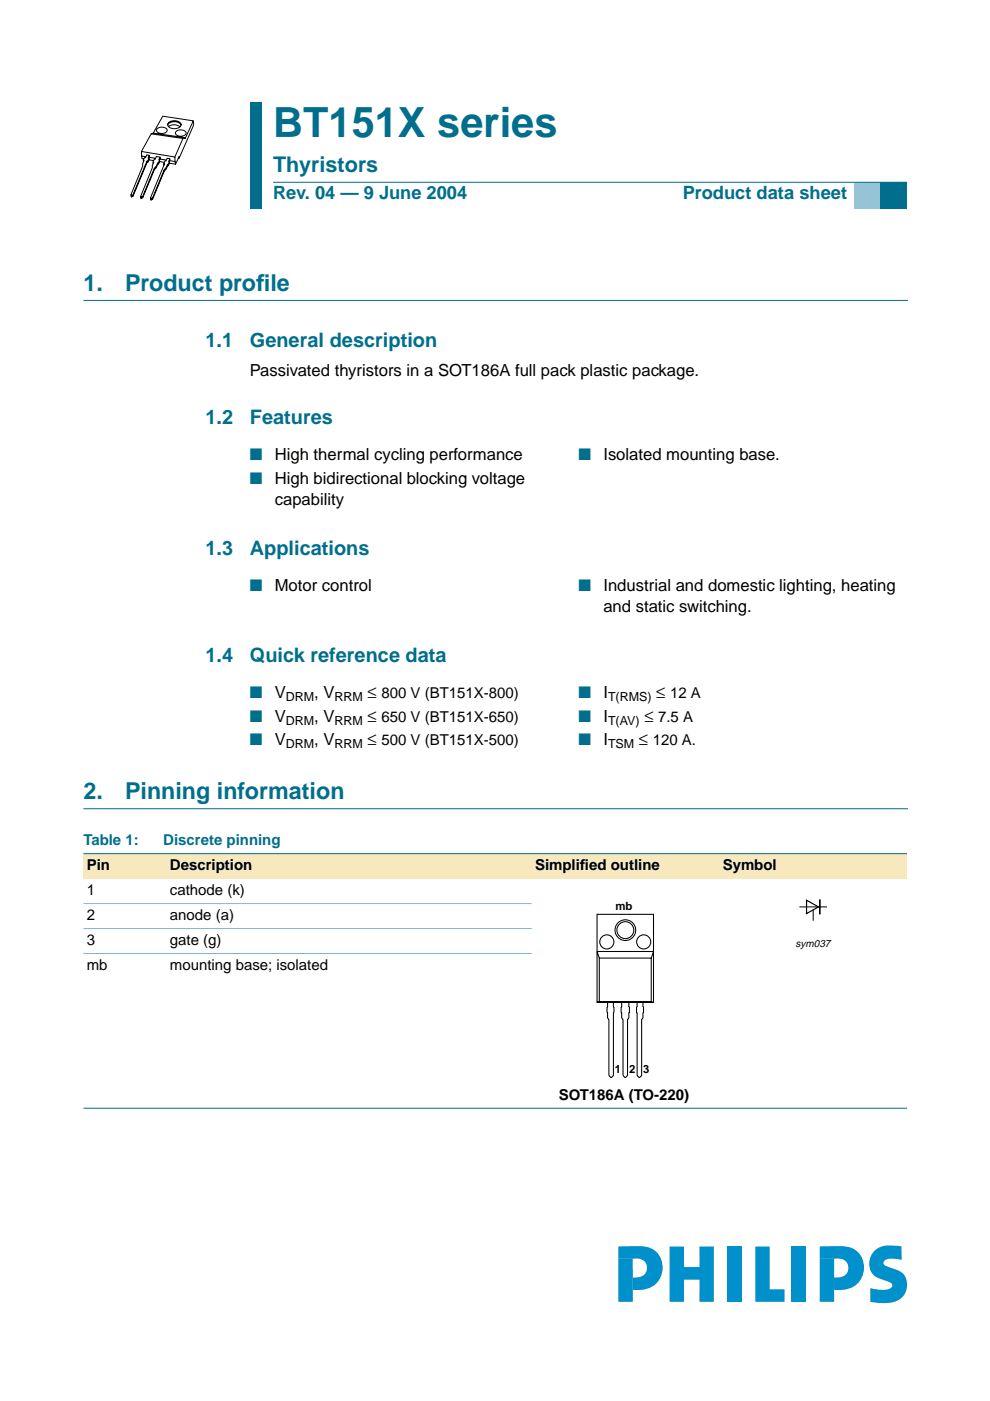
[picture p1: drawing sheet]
<svg xmlns="http://www.w3.org/2000/svg" width="210mm" height="297mm" viewBox="0 0 210 297" stroke-linecap="round" stroke-linejoin="round" font-family="sans-serif">
<g fill="#0090cb">
<path d="M173.8 264.3l2.2-.1a11.6 11.6 0 0 1 5.1 .6 4.8 4.8 0 0 1 1.8 5.7 4.8 4.8 0 0 1-5.2 3h-.8v-2.7a2.35 2.35 0 0 0 3-1.9 2 2 0 0 0-2.4-2.1l-3.7 .1z"/>
<path d="M173.8 266.9h3.1v9.1h-3.1z"/>
<path d="M185.1 265.5a5.1 5.1 0 0 1 4.7-1.4l1.3 .1 .1 2.9a4.9 4.9 0 0 0-3.6 .1 .67 .67 0 0 0-.3 .7 .67 .67 0 0 0 .5 .5 5.8 5.8 0 0 1 4 2.1 3.8 3.8 0 0 1-3.3 5.7l-1.8 .1-2.2-.3v-2.9a5.7 5.7 0 0 0 4.5-.1l.2-.5a.73 .73 0 0 0-.6-.7 5.5 5.5 0 0 1-3.7-1.9 3.8 3.8 0 0 1 .2-4.4z"/>
<path d="M142 264.3h3v4.3h3.3v-4.3h3.1v11.7h-3.1v-4.7h-3.3v4.7h-3z"/>
<path d="M154.2 264.3h3.1v11.7h-3.1z"/>
<path d="M167.9 264.3h3v11.7h-3z"/>
<path d="M160.1 264.3h3.1v9h3.1v2.7h-6.2z"/>
<path d="M131.1 264.3l2.2-.1a11.6 11.6 0 0 1 5.1 .6 4.8 4.8 0 0 1 1.8 5.7 4.8 4.8 0 0 1-5.2 3h-.8v-2.7a2.35 2.35 0 0 0 3-1.9 2 2 0 0 0-2.4-2.1l-3.7 .1z"/>
<path d="M131.1 266.9h3.1v9.1h-3.1z"/>
</g>
<path d="M17.7 63.7h174.7M17.7 171.5h174.7" fill="none" stroke="#006e8c" stroke-width=".21"/>
<g fill="#006e8c">
<path d="M53 21.7h2.4v10.2h-2.4z" fill-rule="evenodd"/>
<path d="M53 31.9h2.4v6.7h-2.4z" fill-rule="evenodd"/>
<path d="M53 38.6h2.4v5.7h-2.4z" fill-rule="evenodd"/>
</g>
<path d="M181 38.6h5.7v5.7h-5.7z" fill-rule="evenodd" fill="#96c4d6"/>
<path d="M186.7 38.6h5.6v5.7h-5.6z" fill-rule="evenodd" fill="#006e8c"/>
<path d="M57.9 38.6h134.4z" fill="#006e8c" stroke="#006e8c" stroke-width=".21"/>
<g fill="none" stroke="#000" stroke-width=".21">
<path d="M30 33.1l.9 .1M30.4 34h.1l-.1 .4M30.5 33.7l-.4-.1-.1-1.5 2.1-3.7 .4-.2 2-3.6 6.5 1-.1 1.2-2.9 6.7h-.2l-.6 1.3-1.3-.2M31.1 32.8l.6 .1-.1 1-.4 .6-3 7.1-.3 .2-.1-.5 2.5-6.1 .1-1.2zM31.2 34.2v.3M31.3 34.1v.3M31.6 33.9l1 .2M31.6 33.3l1.4 .3M31.7 32.9l-.3 .6 .2 .1-.3 .5-.1 .1-3 7.1-.3 .2-.1-.2M32.4 34.3l.2 .1-.1 .3M32.5 28.2l6.7 1-.4 .2-6.7-1M32.7 35.7v.3"/>
<path d="M33.1 35.2v.3M33.2 33.2l.7 .1-.1 1-1.1 1.7-2.5 6-.3 .1-.1-.5 2.5-6 .1-1.3zM33.3 27.4a1.4 1.4 0 0 1 2.1 .2 1.3 1.3 0 0 1-2.2 0zM33.4 34.5v.3M33.6 34.5v.3M33.8 34.3l1 .1M33.9 33.7l1.4 .2M33.9 33.3l-.2 .6 .1 .1-.7 1.2-.4 .4-2.5 6-.3 .3-.1-.3M34.7 34.7h.2l-.2 .4M34.8 36v.3M35.2 35.5v.4M35.4 33.6l.6 .1-.1 .9-1.1 1.7-2.5 6-.3 .1-.1-.5 2.8-6.8v-.4z"/>
<path d="M35.5 34.9v.3M35.6 26.5a1.77 1.77 0 0 1 2.8 0M35.7 34.8v.3M35.7 26.8a2.03 2.03 0 0 1 2.5 .1M35.8 25.9a1.72 1.72 0 0 1 2.6 .5 1.64 1.64 0 0 1-2.9 0zM36 33.7l-.2 .5 .1 .1-.7 1.2-.4 .5-2.5 6-.3 .2-.1-.3M37.1 33.3v.9l-1.1-.1M37.1 34.2l.1 .6M37.3 27.9a1.4 1.4 0 0 1 2.2 .3 1.3 1.3 0 0 1-2.3 0zM37.8 33.5l.2-.3v.3M38.8 29.4l-1.7 3.9-7.1-1.2M41 25.6l-1.8 3.8v-.2"/>
<path d="M27.9 41.5v.3M28.2 41.3v.3M29.9 41.9v.2M30.2 41.7v.3M32 42.2v.2M32.3 42v.3"/>
</g>
<g fill="#f7e8bd">
<path d="M17.7 181h17.6v5.3h-17.6z" fill-rule="evenodd"/>
<path d="M35.3 181h64.2v5.3h-64.2z" fill-rule="evenodd"/>
<path d="M99.5 181h13.2v5.3h-13.2z" fill-rule="evenodd"/>
<path d="M112.7 181h39.8v5.3h-39.8z" fill-rule="evenodd"/>
<path d="M152.5 181h39.8v5.3h-39.8z" fill-rule="evenodd"/>
</g>
<g fill="#006e8c" stroke="#006e8c" stroke-width=".21">
<path d="M17.7 181h174.6z"/>
<path d="M17.7 235h174.6z"/>
</g>
<g fill="#80b6c6" stroke="#80b6c6" stroke-width=".21">
<path d="M17.7 191.6h95z"/>
<path d="M17.7 196.9h95z"/>
<path d="M17.7 202.2h95z"/>
</g>
<g fill="none" stroke="#000" stroke-width=".22">
<path d="M126.6 193.9h12v18.6h-12zM127.1 203.1l-.5-1.4h12l-.5 1.4M127.1 203.1h11M127.1 212.4h11M127.1 203.1v9.3M127.1 212.4l-.5 .1M128.8 212.5v1h-.1v1.2h.1M130.1 212.5v1h.1v1.2h-.1v13.3l-.5 .5-.5-.5v-11.9l-.3-.2v-1.2M131.8 214.7v1.2l.3 .2v11.9l.5 .5 .5-.5v-11.9l.2-.2v-1.2M131.8 212.5v1h-.1v1.2h.1M133.3 212.5v1h.1v1.2h-.1M135.1 212.5v1h-.1v1.2h.1v13.3l.5 .5 .4-.5v-11.9l.3-.2v-1.2"/>
<path d="M136.3 212.5v1h.1v1.2h-.1M138.1 203.1v9.3M138.1 212.4l.5 .1"/>
<circle cx="128.7" cy="199.7" r="1.5"/>
<circle cx="132.6" cy="197.2" r="2.19"/>
<circle cx="132.6" cy="197.2" r="1.8"/>
<circle cx="136.5" cy="199.7" r="1.5"/>
</g>
<path d="M169.6 192.3h5.6M172.4 193v2.1" fill="none" stroke="#000" stroke-width=".21"/>
<path d="M171 190.9l2.5 1.4-2.5 1.4z" fill="none" stroke="#000" stroke-width=".25"/>
<path d="M173.8 190.9v2.8" fill="none" stroke="#000" stroke-width=".35"/>
<text font-size="8.8" fill="#006e8c" x="57.9" y="29">BT151X series</text>
<g font-size="4.9" fill="#006e8c">
<text x="17.7" y="61.7">1.</text>
<text x="26.5" y="61.7">Product prof</text>
<text x="54.3" y="61.7">ile</text>
<text x="17.7" y="169.5">2.</text>
<text x="26.5" y="169.5">Pinning information</text>
</g>
<text font-size="4.6" fill="#006e8c" x="57.9" y="36.4">Thyristors</text>
<g font-size="4.2" fill="#006e8c">
<text x="43.6" y="73.6">1.1</text>
<text x="53" y="73.6">General description</text>
<text x="43.6" y="90">1.2</text>
<text x="53" y="90">Features</text>
<text x="43.6" y="117.7">1.3</text>
<text x="53" y="117.7">Applications</text>
<text x="43.6" y="140.4">1.4</text>
<text x="53" y="140.4">Quick reference data</text>
</g>
<g font-size="3.9" fill="#006e8c">
<text x="57.9" y="42.3">Rev. 04 — 9 June 2004</text>
<text x="144.8" y="42.3">Product data sheet</text>
</g>
<g font-size="3.5">
<text x="53" y="79.8">Passivated thyristors in a SOT186A full pack plastic package.</text>
<text x="58.3" y="97.6">High thermal cycling performance</text>
<text x="127.9" y="97.6">Isolated mounting base.</text>
<text x="58.3" y="102.6">High bidirectional blocking voltage</text>
<text x="58.3" y="107">capability</text>
<text x="58.3" y="125.3">Motor control</text>
<text x="127.9" y="125.3">Industrial and domestic lighting, heating</text>
<text x="127.9" y="129.7">and static switching.</text>
<text x="58.3" y="148.1">V</text>
<text x="66.6" y="148.1">, V</text>
<text x="78" y="148.1">≤ 800 V (BT151X-800)</text>
<text x="127.9" y="148.1">I</text>
<text x="139.1" y="148.1">≤ 12 A</text>
<text x="58.3" y="153">V</text>
<text x="66.6" y="153">, V</text>
<text x="78" y="153">≤ 650 V (BT151X-650)</text>
<text x="127.9" y="153">I</text>
<text x="136.6" y="153">≤ 7.5 A</text>
<text x="58.3" y="157.9">V</text>
<text x="66.6" y="157.9">, V</text>
<text x="78" y="157.9">≤ 500 V (BT151X-500)</text>
<text x="127.9" y="157.9">I</text>
<text x="135.5" y="157.9">≤ 120 A.</text>
</g>
<g font-size="3.5" fill="#006e8c">
<text x="53" y="97.6">■</text>
<text x="122.6" y="97.6">■</text>
<text x="53" y="102.6">■</text>
<text x="53" y="125.3">■</text>
<text x="122.6" y="125.3">■</text>
<text x="53" y="148.1">■</text>
<text x="122.6" y="148.1">■</text>
<text x="53" y="153">■</text>
<text x="122.6" y="153">■</text>
<text x="53" y="157.9">■</text>
<text x="122.6" y="157.9">■</text>
</g>
<g font-size="3.2" fill="#006e8c">
<text x="17.7" y="179.2">Table 1:</text>
<text x="34.6" y="179.2">Discrete pinning</text>
</g>
<g font-size="3.2">
<text x="18.4" y="184.5">Pin</text>
<text x="36" y="184.5">Description</text>
<text x="113.4" y="184.5">Simplif</text>
<text x="123" y="184.5">ied outline</text>
<text x="153.2" y="184.5">Symbol</text>
<text x="18.4" y="189.8">1</text>
<text x="36" y="189.8">cathode (k)</text>
<text x="18.4" y="195.1">2</text>
<text x="36" y="195.1">anode (a)</text>
<text x="18.4" y="200.4">3</text>
<text x="36" y="200.4">gate (g)</text>
<text x="18.4" y="205.7">mb</text>
<text x="36" y="205.7">mounting base; isolated</text>
<text x="118.5" y="233.2">SOT186A (TO-220)</text>
</g>
<g font-size="2.6">
<text x="60.6" y="148.7">DRM</text>
<text x="71" y="148.7">RRM</text>
<text x="128.9" y="148.7">T(RMS)</text>
<text x="60.6" y="153.6">DRM</text>
<text x="71" y="153.6">RRM</text>
<text x="128.9" y="153.6">T(AV)</text>
<text x="60.6" y="158.6">DRM</text>
<text x="71" y="158.6">RRM</text>
<text x="128.9" y="158.6">TSM</text>
</g>
<g font-size="2.4">
<text x="130.5" y="192.9">mb</text>
<text x="130.4" y="227.5">1</text>
<text x="133.4" y="227.5">2 3</text>
</g>
<text font-size="2.2" x="168.7" y="200.7">sym037</text>
</svg>
